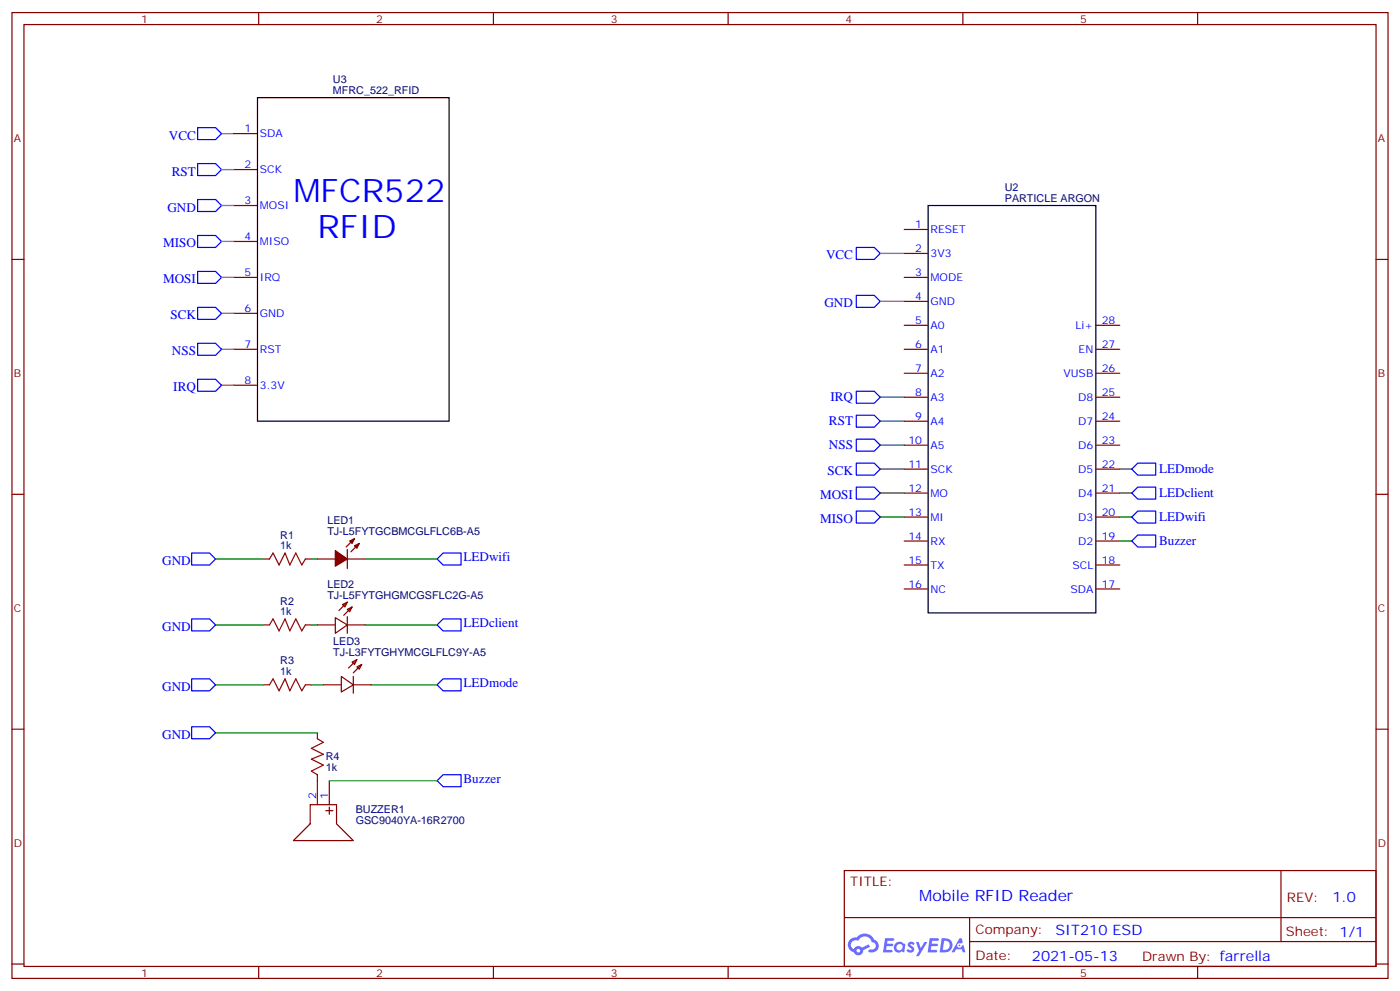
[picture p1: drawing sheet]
<svg xmlns="http://www.w3.org/2000/svg" width="412mm" height="292mm" viewBox="0 0 412 292" stroke-linecap="round" stroke-linejoin="round" font-family="sans-serif">
<g fill="none" stroke="#870000" stroke-width=".35">
<path d="M3.5 3.7h405.4v284.3h-405.4zM7.1 7.2h398.2v277.3h-398.2zM76.2 3.7v3.5M145.3 3.7v3.5M214.5 3.7v3.5M283.6 3.7v3.5M352.8 3.7v3.5M3.5 76.4h3.6M405.3 76.4h3.6M3.5 145.5h3.6M405.3 145.5h3.6M3.5 214.7h3.6"/>
<path d="M405.3 214.7h3.6M248.7 256.3h156.6v28.2h-156.6zM377.3 256.3v20.9M248.7 270.1h156.5M285.6 277.2h119.6M285.6 270.1v14.2M3.5 283.8h3.6M76.2 284.5v3.5M145.3 284.5v3.5M214.5 284.5v3.5M283.6 284.5v3.5M352.8 284.5v3.5"/>
<path d="M405.3 283.8h3.6"/>
</g>
<g fill="#5487ff">
<path d="M267.7 277.5a1.22 1.22 0 0 1 1.7 .2l-.4 .6a.47 .47 0 0 0-.3-.4 .47 .47 0 0 0-.5 .2l.1 .2a1.14 1.14 0 0 1 .8 1.8 1.14 1.14 0 0 1-1.9 0l-.2-.2 .5-.6 .7 .5a.29 .29 0 0 0 .3-.3 .29 .29 0 0 0-.2-.3 1.04 1.04 0 0 1-.6-1.7z"/>
<path d="M260.7 276.2h2.4l.3 .2-.2 .5-1.8 .1-.1 .8h1.5l.3 .4-.3 .4h-1.6l-.2 1.1h1.7l.2 .3-.2 .3-2.6 .1z"/>
<path d="M273.8 276.2h2.4l.3 .2-.1 .5-1.8 .1-.2 .8h1.6l.3 .4-.4 .4-1.6-.1-.1 1.1 1.7 .1 .2 .3-.2 .3-2.6 .1z"/>
<path d="M282.6 276.2h.7l.3 1.3-.6 .3a.69 .69 0 0 0-1 .3 .69 .69 0 0 0 .4 .9 .69 .69 0 0 0 .9-.6l.5-.2 .6 2.2h-.8l-.2-.9h-1.8l-.5 .9h-.8z"/>
<path d="M269.8 277.3h.8l.6 1.8 1.1-1.8h.9l-2.6 4.2h-.8l.9-1.5z"/>
<path d="M277.4 276.2l-.6 4.2h1.3a2.11 2.11 0 0 0 2.5-2.1 2.11 2.11 0 0 0-2.5-2.1zM278.1 277a1.39 1.39 0 0 1 1.7 1.4 1.39 1.39 0 0 1-1.8 1.2h-.3z"/>
<path d="M263.7 277.8a1.54 1.54 0 0 0-.1 2.2 1.54 1.54 0 0 0 2.2 .1l.6 .3 .3-2.3-.2-.3h-.4a1.49 1.49 0 0 0-2.4 0zM264 278.8a.94 .94 0 0 1 1.8 0 .94 .94 0 0 1-1.8 0z"/>
<path d="M250.4 276.6a2.18 2.18 0 0 0 1.1 3.7 1.44 1.44 0 0 0 1.6 .9 1.44 1.44 0 0 0 1.2-1.4l2-1.1-.5-.7-1.9 1a1.47 1.47 0 0 0-2.4 .4 1.39 1.39 0 0 1-.7-1.9 1.39 1.39 0 0 1 2-.5 2.12 2.12 0 0 1 2.2-1.3 2.12 2.12 0 0 1 1.9 1.7 1.14 1.14 0 0 1 1.1 1.4 1.14 1.14 0 0 1-1.7 .7 .43 .43 0 0 0-.5 .4 .43 .43 0 0 0 .4 .5 1.98 1.98 0 0 0 2.5-1.2 1.98 1.98 0 0 0-1.2-2.6 3.1 3.1 0 0 0-5.3-.6l-.9 .1zM252.3 279.9a.55 .55 0 0 1 1.1 0 .55 .55 0 0 1-1.1 0z"/>
<circle cx="282.6" cy="278.3" r=".26"/>
</g>
<g fill="none" stroke="#00f" stroke-width=".35">
<path d="M58.2 37.6h5.3l1.8 1.7-1.8 1.8h-5.3zM58.2 48.2h5.3l1.8 1.7-1.8 1.8h-5.3zM58.2 58.7h5.3l1.8 1.8-1.8 1.8h-5.3zM58.2 69.3h5.3l1.8 1.8-1.8 1.7h-5.3zM58.2 79.9h5.3l1.8 1.8-1.8 1.7h-5.3zM252.2 72.8h5.3l1.8 1.8-1.8 1.8h-5.3zM58.2 90.5h5.3l1.8 1.8-1.8 1.7h-5.3zM252.2 87h5.3l1.8 1.7-1.8 1.8h-5.3zM58.2 101.1h5.3l1.8 1.7-1.8 1.8h-5.3zM58.2 111.7h5.3l1.8 1.7-1.8 1.8h-5.3zM252.2 115.2h5.3l1.8 1.7-1.8 1.8h-5.3zM252.2 136.3h5.3l1.8 1.8-1.8 1.8h-5.3z"/>
<path d="M252.2 122.2h5.3l1.8 1.8-1.8 1.8h-5.3zM252.2 129.3h5.3l1.8 1.8-1.8 1.7h-5.3zM335.1 136.3h5.3v3.6h-5.3l-1.7-1.8zM252.2 143.4h5.3l1.8 1.8-1.8 1.7h-5.3zM252.2 150.5h5.3l1.8 1.7-1.8 1.8h-5.3zM333.4 159.3l1.7-1.8h5.3v3.5h-5.3zM335.1 143.4h5.3v3.5h-5.3l-1.7-1.7zM335.1 150.5h5.3v3.5h-5.3l-1.7-1.8zM56.4 162.8h5.3l1.8 1.8-1.8 1.7h-5.3zM128.8 164.6l1.7-1.8h5.3v3.5h-5.3zM56.4 199.8h5.3l1.8 1.8-1.8 1.8h-5.3zM56.4 182.2h5.3l1.8 1.8-1.8 1.7h-5.3z"/>
<path d="M128.8 184l1.7-1.8h5.3v3.5h-5.3zM56.4 214h5.3l1.8 1.7-1.8 1.8h-5.3zM128.8 201.6l1.7-1.8h5.3v3.6h-5.3zM128.8 229.8l1.7-1.7h5.3v3.5h-5.3z"/>
</g>
<g fill="none" stroke="#870000" stroke-width=".35">
<path d="M68.8 39.3h7M68.8 49.9h7M68.8 60.5h7M68.8 71.1h7M266.3 67.6h7.1M266.3 74.6h7.1M68.8 81.7h7M68.8 92.3h7M266.3 81.7h7.1M266.3 88.7h7.1M266.3 95.8h7.1M322.8 95.8h7"/>
<path d="M68.8 102.8h7M68.8 113.4h7M266.3 102.8h7.1M266.3 109.9h7.1M266.3 116.9h7.1M322.8 102.8h7M322.8 109.9h7M322.8 116.9h7M266.3 124h7.1M266.3 131.1h7.1M266.3 138.1h7.1M322.8 124h7"/>
<path d="M322.8 131.1h7M322.8 138.1h7M104.4 158.6l-2.4 2.4M105.8 160l-2.4 2.5M266.3 145.2h7.1M266.3 152.2h7.1M266.3 159.3h7.1M322.8 145.2h7M322.8 152.2h7M322.8 159.3h7M77.6 164.6h1.8M90 164.6h1.7"/>
<path d="M93.5 164.6h5.3M100.9 178l1.4-.7-.7 1.4zM102.3 179.4l1.4-.7-.7 1.4zM102.3 164.6h5.3M102.3 161.7v5.7M102.3 177.3l-2.5 2.4M103.7 178.7l-2.5 2.5M266.3 166.3h7.1M266.3 173.4h7.1M322.8 166.3h7M322.8 173.4h7M77.6 184h1.8"/>
<path d="M90 184h1.7M93.5 184h5.3M98.8 181.9l3.5 2.1-3.5 2.4zM100.5 199.1l3.6 2.5-3.6 2.1zM102.3 184h5.3M102.3 181.5v4.9M103.7 194.9l1.4-.7-.7 1.4zM104.1 199.1v5M105.1 196.3l1.4-.7-.7 1.4zM105.1 194.2l-2.4 2.5M106.5 195.6l-2.4 2.5M77.6 201.6h1.8"/>
<path d="M90 201.6h1.7M93.5 215.7v1.8M95.2 201.6h5.3M104.1 201.6h5.3M91.4 236.9h7.7v5.6l5 5h-17.7l5-5zM93.5 228.1v8.8M96 238.7h2.1M97 229.8v7.1M97 237.6v2.1"/>
</g>
<g fill="none" stroke="#008700" stroke-width=".35">
<path d="M65.3 39.3h3.5M65.3 49.9h3.5M65.3 71.1h3.5M65.3 60.5h3.5M259.3 74.6h7M65.3 92.3h3.5M65.3 81.7h3.5M259.3 88.7h7M65.3 113.4h3.5M65.3 102.8h3.5M259.3 116.9h7M259.3 124h7"/>
<path d="M259.3 131.1h7M259.3 138.1h7M329.8 138.1h3.6M259.3 145.2h7M259.3 152.2h7M329.8 145.2h3.6M329.8 152.2h3.6M329.8 159.3h3.6M63.5 164.6h14.1M91.7 164.6h1.8M107.6 164.6h21.2M63.5 184h14.1"/>
<path d="M91.7 184h1.8M107.6 184h21.2M63.5 201.6h14.1M63.5 215.7h30M91.7 201.6h3.5M109.4 201.6h19.4M97 229.8h31.8"/>
</g>
<path d="M79.4 164.6l1-1.8 1.8 3.5 1.8-3.5 1.4 3.5 1.7-3.5 1.8 3.5 1.1-1.7M79.4 184l1-1.8 1.8 3.5 1.8-3.5 1.4 3.5 1.7-3.5 1.8 3.5 1.1-1.7M79.4 201.6l1-1.8 1.8 3.6 1.8-3.6 1.4 3.6 1.7-3.6 1.8 3.6 1.1-1.8M93.5 217.5l1.7 1-3.5 1.8 3.5 1.8-3.5 1.4 3.5 1.7-3.5 1.8 1.8 1.1" fill="none" stroke="#a10000" stroke-width=".35"/>
<path d="M75.8 28.8h56.5v95.2h-56.5zM273.4 60.5h49.4v119.9h-49.4z" fill="none" stroke="#000" stroke-width=".35"/>
<g fill="#870000" stroke="#870000" stroke-width=".35">
<path d="M104.4 160.7l1.4-.7-.7 1.4z"/>
<path d="M103 159.3l1.4-.7-.7 1.4z"/>
<path d="M98.8 162.1l3.5 2.5-3.5 2.1z"/>
</g>
<g font-size="9.5" fill="#00f">
<text x="86.4" y="59.4">MFCR522</text>
<text x="93.5" y="70">RFID</text>
</g>
<text font-size="4.6" fill="#00f" x="270.8" y="265.3">Mobile RFID Reader</text>
<g font-size="4.2" fill="#00f">
<text x="392.5" y="265.6">1.0</text>
<text x="310.9" y="275.1">SIT210 ESD</text>
<text x="304" y="282.9">2021-05-13</text>
</g>
<g font-size="3.9" fill="#00f">
<text x="49.8" y="41.1">VCC</text>
<text x="50.6" y="51.7">RST</text>
<text x="49.3" y="62.3">GND</text>
<text x="48" y="72.8">MISO</text>
<text x="243.3" y="76.3">VCC</text>
<text x="48" y="83.4">MOSI</text>
<text x="50.2" y="94">SCK</text>
<text x="242.9" y="90.4">GND</text>
<text x="50.6" y="104.6">NSS</text>
<text x="51" y="115.2">IRQ</text>
<text x="244.6" y="118.1">IRQ</text>
<text x="244.2" y="125.2">RST</text>
<text x="244.2" y="132.2">NSS</text>
<text x="243.7" y="139.8">SCK</text>
<text x="341.4" y="139.3">LEDmode</text>
<text x="241.6" y="146.8">MOSI</text>
<text x="341.4" y="146.3">LEDclient</text>
<text x="241.6" y="153.9">MISO</text>
<text x="341.4" y="153.4">LEDwifi</text>
<text x="341.4" y="160.5">Buzzer</text>
<text x="47.8" y="166.3">GND</text>
<text x="136.5" y="165.3">LEDwifi</text>
<text x="47.8" y="185.7">GND</text>
<text x="136.5" y="184.7">LEDclient</text>
<text x="47.8" y="203.4">GND</text>
<text x="136.5" y="202.3">LEDmode</text>
<text x="47.8" y="217.5">GND</text>
<text x="136.5" y="230.5">Buzzer</text>
</g>
<g font-size="3.9" fill="#800">
<text x="250.5" y="260.9">TITLE:</text>
<text x="379.1" y="265.6">REV:</text>
<text x="287.4" y="275.1">Company:</text>
<text x="378.7" y="275.7">Sheet: 1/1</text>
<text x="287.4" y="282.8">Date:</text>
<text x="336.4" y="282.8">Drawn By: farrella</text>
</g>
<g font-size="3.2" fill="#800">
<text x="41.6" y="6.7">1</text>
<text x="110.8" y="6.7">2</text>
<text x="179.9" y="6.7">3</text>
<text x="249.1" y="6.7">4</text>
<text x="318.2" y="6.7">5</text>
<text x="4.1" y="41.8">A</text>
<text x="405.9" y="41.8">A</text>
<text x="4.1" y="110.9">B</text>
<text x="405.9" y="110.9">B</text>
<text x="4.1" y="180.1">C</text>
<text x="405.9" y="180.1">C</text>
<text x="4.1" y="249.2">D</text>
<text x="405.9" y="249.2">D</text>
<text x="41.6" y="287.5">1</text>
<text x="110.8" y="287.5">2</text>
<text x="179.9" y="287.5">3</text>
<text x="249.1" y="287.5">4</text>
<text x="318.2" y="287.5">5</text>
</g>
<g font-size="3.2" fill="#000080">
<text x="98.1" y="27.7">MFRC_522_RFID</text>
<text x="98.1" y="24.5">U3</text>
<text x="296" y="59.4">PARTICLE ARGON</text>
<text x="296" y="56.3">U2</text>
<text x="96.4" y="154.3">LED1</text>
<text x="82.6" y="161.7">1k</text>
<text x="82.6" y="158.6">R1</text>
<text x="96.4" y="157.5">TJ-L5FYTGCBMCGLFLC6B-A5</text>
<text x="96.4" y="173">LED2</text>
<text x="82.6" y="178">R2</text>
<text x="96.4" y="176.2">TJ-L5FYTGHGMCGSFLC2G-A5</text>
<text x="82.6" y="181.2">1k</text>
<text x="98.2" y="190">LED3</text>
<text x="82.6" y="195.6">R3</text>
<text x="98.2" y="193.1">TJ-L3FYTGHYMCGLFLC9Y-A5</text>
<text x="82.6" y="198.8">1k</text>
<text x="96" y="227">1k</text>
<text x="96" y="223.8">R4</text>
<text x="104.8" y="239.4">BUZZER1</text>
<text x="104.8" y="242.5">GSC9040YA-16R2700</text>
</g>
<g font-size="3.2" fill="#00f">
<text x="72.1" y="39">1</text>
<text x="76.6" y="40.4">SDA</text>
<text x="72.1" y="49.6">2</text>
<text x="76.6" y="51">SCK</text>
<text x="72.1" y="60.1">3</text>
<text x="76.6" y="61.6">MOSI</text>
<text x="72.1" y="70.7">4</text>
<text x="269.6" y="67.2">1</text>
<text x="274.1" y="68.6">RESET</text>
<text x="76.6" y="72.1">MISO</text>
<text x="269.6" y="74.3">2</text>
<text x="274.1" y="75.7">3V3</text>
<text x="72.1" y="81.3">5</text>
<text x="76.6" y="82.7">IRQ</text>
<text x="269.6" y="81.3">3</text>
<text x="274.1" y="82.7">MODE</text>
<text x="269.6" y="88.4">4</text>
<text x="274.1" y="89.8">GND</text>
<text x="72.1" y="91.9">6</text>
<text x="76.6" y="93.3">GND</text>
<text x="269.6" y="95.4">5</text>
<text x="324.6" y="95.4">28</text>
<text x="274.1" y="96.8">A0</text>
<text x="316.9" y="96.8">Li+</text>
<text x="72.1" y="102.5">7</text>
<text x="76.6" y="103.9">RST</text>
<text x="269.6" y="102.5">6</text>
<text x="274.1" y="103.9">A1</text>
<text x="317.7" y="103.9">EN</text>
<text x="324.6" y="102.5">27</text>
<text x="72.1" y="113.1">8</text>
<text x="269.6" y="109.5">7</text>
<text x="274.1" y="110.9">A2</text>
<text x="313.3" y="110.9">VUSB</text>
<text x="324.6" y="109.5">26</text>
<text x="76.6" y="114.5">3.3V</text>
<text x="269.6" y="116.6">8</text>
<text x="274.1" y="118">A3</text>
<text x="317.6" y="118">D8</text>
<text x="324.6" y="116.6">25</text>
<text x="269.6" y="123.6">9</text>
<text x="274.1" y="125.1">A4</text>
<text x="317.6" y="125.1">D7</text>
<text x="324.6" y="123.6">24</text>
<text x="267.6" y="130.7">10</text>
<text x="324.6" y="130.7">23</text>
<text x="267.6" y="137.8">11</text>
<text x="274.1" y="132.1">A5</text>
<text x="317.6" y="132.1">D6</text>
<text x="324.6" y="137.8">22</text>
<text x="274.1" y="139.2">SCK</text>
<text x="317.6" y="139.2">D5</text>
<text x="267.6" y="144.8">12</text>
<text x="274.1" y="146.2">MO</text>
<text x="317.6" y="146.2">D4</text>
<text x="324.6" y="144.8">21</text>
<text x="267.6" y="151.9">13</text>
<text x="274.1" y="153.3">MI</text>
<text x="317.6" y="153.3">D3</text>
<text x="324.6" y="151.9">20</text>
<text x="267.6" y="158.9">14</text>
<text x="274.1" y="160.3">RX</text>
<text x="317.6" y="160.3">D2</text>
<text x="324.6" y="158.9">19</text>
<text x="267.6" y="166">15</text>
<text x="274.1" y="167.4">TX</text>
<text x="315.9" y="167.4">SCL</text>
<text x="324.6" y="166">18</text>
<text x="267.6" y="173">16</text>
<text x="324.6" y="173">17</text>
<text x="274.1" y="174.4">NC</text>
<text x="315.3" y="174.4">SDA</text>
<text x="93.1" y="235.1" transform="rotate(-90 93.1 235.1)">2</text>
<text x="96.7" y="235.1" transform="rotate(-90 96.7 235.1)">1</text>
</g>
</svg>
